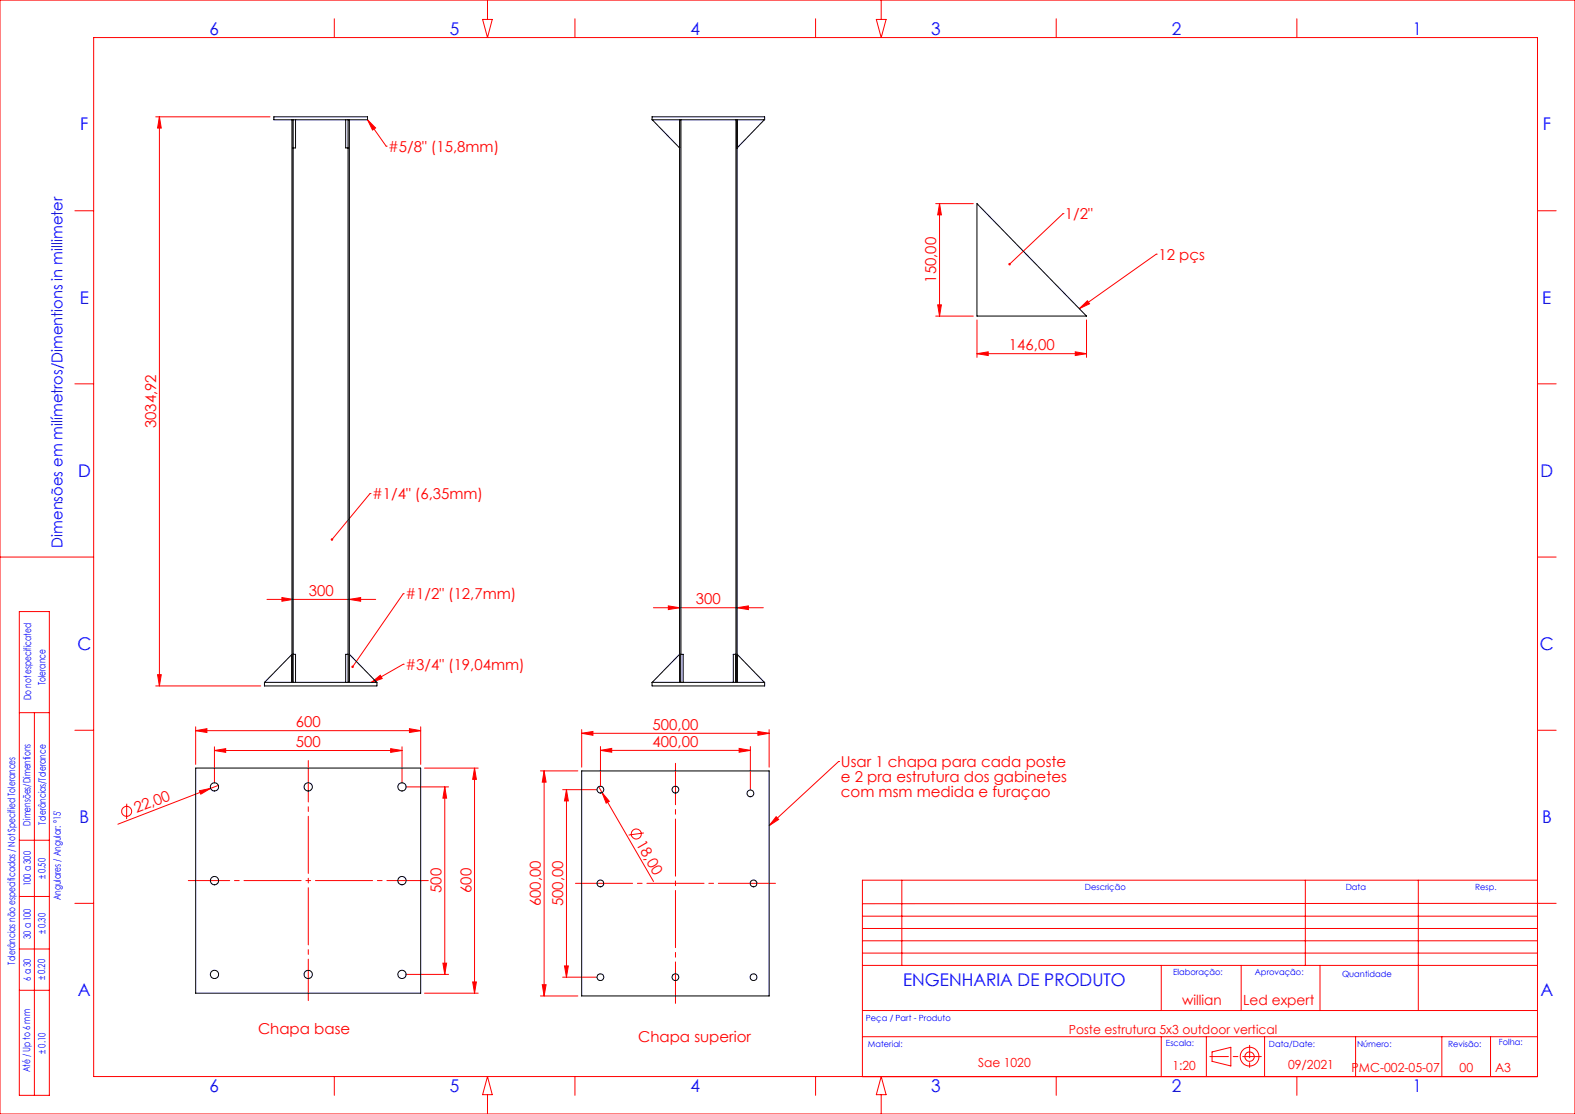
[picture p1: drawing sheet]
<svg xmlns="http://www.w3.org/2000/svg" width="420mm" height="297mm" viewBox="0 0 420 297" stroke-linecap="round" stroke-linejoin="round" font-family="sans-serif">
<g fill="none" stroke="#f00" stroke-width=".27">
<path d="M0 0h420v297h-420zM25 10h385v277h-385zM89.1 5v5M128.7 5.2h2.6l-1.3 4.8zM130 0v5.2M153.3 5v5M217.5 5v5M233.7 5.2h2.6l-1.3 4.8zM235 0v5.2M281.7 5v5M345.8 5v5M41.5 31.1h30.5"/>
<path d="M42.5 31.1l.5 3h-1zM42.5 31.1v151.8M98 31.9l2.2 2.2-.9 .6zM98 31.9l5 7.1M103 39h.1M20 56.2h5M249.5 54.3h10M250.5 54.3l.5 3h-1zM250.5 54.3v30M283.5 57h.1M283.5 57l-14.3 13.4M410 56.2h5"/>
<path d="M308.3 67.8h.1M308.3 67.8l-20.5 14.5M249.5 84.3h10M250 81.3h1l-.5 3zM260.5 94.3l3-.5v1zM260.5 85.3v10M260.5 94.3h29.2M286.7 93.8l3 .5-3 .5zM287.8 82.3l2.2-2.1 .5 .8zM289.7 85.3v10M20 102.3h5M410 102.3h5"/>
<path d="M98.7 131.6h.1M98.7 131.6l-10.2 12.3M0 148.5h25M71.2 159.8h29M75.2 159.3l3 .5-3 .5zM93.2 159.8l3-.5v1zM107.5 158.3h.1M107.5 158.3l-13.5 19.5M410 148.5h5M5.2 163.1h8v128.9h-8zM42 179.9h1l-.5 3zM107.5 177.1h.1"/>
<path d="M107.5 177.1l-8.4 4.8M174.2 162h29.4M178.2 161.5l3 .5-3 .5zM196.6 162l3-.5v1zM5.2 190h8M9.2 190v102M20 194.7h5M41.5 182.9h28M52.2 194.8l3-.5v1zM52.2 193.8v10M52.2 194.8h60M57.2 199.1v9.7"/>
<path d="M99.1 181.9l2.3-1.9 .5 .9zM104.2 199.6l3 .5-3 .5zM107.2 199.1v9.7M109.2 194.3l3 .5-3 .5zM112.2 193.8v10M155.1 195.5l3-.5v1zM155.1 194.5v10M155.1 195.5h50M160.1 199v10.5M197.1 199.5l3 .6-3 .5zM200.1 199v11.5M202.1 195l3 .5-3 .5z"/>
<path d="M205.1 194.5v10M410 194.7h5M33.8 214.3v4.1M53.2 210.8l3-.6-2.6 1.5zM56.2 210.2l-24.8 9.5M57.2 200.1l3-.5v1zM57.2 200.1h50M58.2 209.4l-2 .8M108.2 209.8h11.4M113.2 204.8h14.3M118.6 209.8l.5 3h-1zM118.6 209.8v50"/>
<path d="M126.5 204.8v60M126.5 204.8l.5 3h-1zM144.1 205.5h10M145.1 205.5l.5 3h-1zM145.1 205.5v60M150 210.5h9.1M151.1 210.5l.5 3h-1.1zM151.1 210.5v50M159.7 209.8l.8 1.5M160.1 200.1l3-.6v1.1zM160.1 200.1h40M160.5 211.3l2 2.3-.9 .5z"/>
<path d="M160.5 211.3l13.8 23.7M207 217.7l.6 .8-2.5 1.6zM223.6 203h.1M223.6 203l-18.5 17.1M5.2 239h8M5.2 224h8M171.7 222.1l-4.1 .5M240.5 234.7v22.7M348.1 234.7v22.7M378.2 234.7v34.7M410 234.7h-180v52.3M5.2 253h8"/>
<path d="M20 240.8h5M108.2 259.8h11.4M118.1 256.8h1l-.5 3zM150.5 257.5h1.1l-.5 3zM230 254.1h180M230 250.8h180M230 247.5h180M230 257.4h180M230 244.3h180M309.7 257.4v12M331 257.4v12M352 257.4v12"/>
<path d="M415 240.8l-185 .1M5.2 264h8M113.2 264.8h14.3M126 261.8h1l-.5 3zM144.1 265.5h10M144.6 262.5h1l-.5 3zM150 260.5h9.1M230 269.4h180M230 276.4h180M309.7 276.4v10.6M321.7 276.4v10.6M337.2 276.4v10.6"/>
<path d="M361.5 276.4v10.6M384.5 276.4v10.6M397.5 276.4v10.6M89.1 287v5M130 287l1.3 4.8h-2.6zM130 291.8v5.2M153.3 287v5M217.5 287v5M235 287l1.3 4.8h-2.6zM235 291.8v5.2M281.7 287v5M323.2 280.5l5-1.3v5l-5-1.2z"/>
<path d="M345.8 287v5"/>
<circle cx="33.8" cy="216.3" r="1.34"/>
<circle cx="169.7" cy="222.4" r="1.33"/>
<circle cx="333.2" cy="281.7" r="2.5"/>
<circle cx="333.2" cy="281.7" r="1.26"/>
</g>
<path d="M322.6 281.7h13.8" fill="none" stroke="#f00" stroke-width=".27" stroke-dasharray="6.3 1.3 1.3 1.3" stroke-dashoffset="1.4"/>
<path d="M333.2 278.7v6" fill="none" stroke="#f00" stroke-width=".27" stroke-dasharray="6.3 1.3 1.3 1.3" stroke-dashoffset="3"/>
<path d="M50.2 234.8h64M82.2 266.8v-64M180.1 267.5v-64" fill="none" stroke="#f00" stroke-width=".27" stroke-dasharray="15.2 1.3 1.3 1.3" stroke-dashoffset="4.2"/>
<path d="M153.1 235.5h54" fill="none" stroke="#f00" stroke-width=".27" stroke-dasharray="15.2 1.3 1.3 1.3" stroke-dashoffset="-.3"/>
<g fill="#f00">
<path d="M53.2 210.8l3-.6-2.6 1.5z"/>
<path d="M160.5 211.3l2 2.3-.9 .5z"/>
<path d="M88.3 143.6v.5l.2-.2-.2 .2a.34 .34 0 0 0 .5 0 .34 .34 0 0 0 0-.5 .34 .34 0 0 0-.5 0zM99.1 181.9l2.3-1.9 .5 .9zM93.8 177.5v.5l.2-.2-.2 .2a.33 .33 0 0 0 .5-.2 .33 .33 0 0 0-.5-.3zM98 31.9l2.2 2.2-.9 .6zM207 217.7l.6 .8-2.5 1.6zM269 70.2l-.1 .4 .3-.2-.2 .3a.33 .33 0 0 0 .5 0 .33 .33 0 0 0 0-.5 .33 .33 0 0 0-.5 0zM287.8 82.3l2.2-2.1 .5 .8z"/>
<path d="M178.2 161.5l3 .5-3 .5zM196.6 162l3-.5v1zM57.2 200.1l3-.5v1zM104.2 199.6l3 .5-3 .5zM160.1 200.1l3-.6v1.1zM197.1 199.5l3 .6-3 .5zM260.5 94.3l3-.5v1zM286.7 93.8l3 .5-3 .5z"/>
<path d="M75.2 159.3l3 .5-3 .5zM93.2 159.8l3-.5v1z"/>
<path d="M109.2 194.3l3 .5-3 .5zM52.2 194.8l3-.5v1zM202.1 195l3 .5-3 .5zM155.1 195.5l3-.5v1z"/>
<path d="M126 261.8h1l-.5 3zM126.5 204.8l.5 3h-1z"/>
<path d="M42.5 31.1l.5 3h-1zM42 179.9h1l-.5 3zM118.6 209.8l.5 3h-1zM118.1 256.8h1l-.5 3zM145.1 205.5l.5 3h-1zM144.6 262.5h1l-.5 3zM151.1 210.5l.5 3h-1.1zM150.5 257.5h1.1l-.5 3zM250.5 54.3l.5 3h-1zM250 81.3h1l-.5 3z"/>
</g>
<g fill="none" stroke="#000" stroke-width=".27">
<path d="M73 31.1h25v.8h-25zM77.9 31.9v150M78.2 31.9v150M78.8 31.9v7.5h-.6M92.2 31.9v7.5h.6M92.8 31.9v150M93.2 31.9v150M173.9 31.1h30v.8h-30zM173.9 31.9l7.3 7.5M181.2 31.9v150M181.6 31.9v142.5M196.3 31.9v150"/>
<path d="M196.6 31.9v150M203.8 31.9l-7.2 7.5M260.5 54.3l29.2 30h-29.2zM77.9 174.4l-7.3 7.5M78.2 174.4h.6v7.5M92.8 174.4h-.6v7.5M93.2 174.4l7.3 7.5M181.2 174.4l-7.3 7.5M196.6 174.4l7.2 7.5M70.5 181.9h30v1h-30zM173.9 181.9h30v1h-30zM181.5 181.9v-7.5h.7v7.5"/>
<path d="M195.5 181.9v-7.5h.7v7.5M52.2 204.8h60v60h-60zM155.1 205.5h50v60h-50z"/>
<circle cx="57.2" cy="209.8" r="1.1"/>
<circle cx="82.2" cy="209.8" r="1.1"/>
<circle cx="107.2" cy="209.8" r="1.1"/>
<circle cx="160.1" cy="210.5" r=".9"/>
<circle cx="180.1" cy="210.5" r=".9"/>
<circle cx="200.1" cy="211.5" r=".89"/>
<circle cx="57.2" cy="234.8" r="1.11"/>
<circle cx="107.2" cy="234.8" r="1.11"/>
<circle cx="160.1" cy="235.5" r=".9"/>
<circle cx="201" cy="235.5" r=".9"/>
<circle cx="57.2" cy="259.8" r="1.1"/>
<circle cx="82.2" cy="259.8" r="1.1"/>
<circle cx="107.2" cy="259.8" r="1.1"/>
<circle cx="160.1" cy="260.5" r=".9"/>
<circle cx="180.1" cy="260.5" r=".89"/>
<circle cx="200.9" cy="260.5" r=".89"/>
</g>
<g font-size="4.7" fill="#00f">
<text x="55.8" y="9.2">6</text>
<text x="120" y="9.2">5</text>
<text x="184.1" y="9.2">4</text>
<text x="248.3" y="9.2">3</text>
<text x="312.5" y="9.2">2</text>
<text x="376.7" y="9.2">1</text>
<text x="21.4" y="34.8">F</text>
<text x="411.4" y="34.8">F</text>
<text x="21.3" y="81">E</text>
<text x="411.3" y="81">E</text>
<text x="20.8" y="127.1">D</text>
<text x="410.8" y="127.1">D</text>
<text x="20.6" y="173.3">C</text>
<text x="410.6" y="173.3">C</text>
<text x="21.2" y="219.5">B</text>
<text x="411.2" y="219.5">B</text>
<text x="240.8" y="262.8">ENGENHARIA DE PRODUTO</text>
<text x="20.8" y="265.6">A</text>
<text x="410.8" y="265.6">A</text>
<text x="55.8" y="291.2">6</text>
<text x="120" y="291.2">5</text>
<text x="184.1" y="291.2">4</text>
<text x="248.3" y="291.2">3</text>
<text x="312.5" y="291.2">2</text>
<text x="376.7" y="291.2">1</text>
</g>
<g font-size="4" fill="#f00">
<text x="103.5" y="40.5">#5/8&quot; (15,8mm)</text>
<text x="284" y="58.5">1/2&quot;</text>
<text x="308.9" y="69.3">12 pçs</text>
<text x="249.7" y="75.4" transform="rotate(-90 249.7 75.4)">150,00</text>
<text x="269.1" y="93.4">146,00</text>
<text x="41.7" y="114.2" transform="rotate(-90 41.7 114.2)">3034,92</text>
<text x="99.2" y="133.1">#1/4&quot; (6,35mm)</text>
<text x="82.4" y="158.9">300</text>
<text x="108.1" y="159.8">#1/2&quot; (12,7mm)</text>
<text x="185.6" y="161.2">300</text>
<text x="108.1" y="178.6">#3/4&quot; (19,04mm)</text>
<text x="78.9" y="193.9">600</text>
<text x="174" y="194.6">500,00</text>
<text x="78.9" y="199.2">500</text>
<text x="174" y="199.2">400,00</text>
<text x="224.2" y="204.5">Usar 1 chapa para cada poste</text>
<text x="224.2" y="208.5">e 2 pra estrutura dos gabinetes</text>
<text x="224.2" y="212.5">com msm medida e furaçao</text>
<text x="36.4" y="216.9" transform="rotate(-21 36.4 216.9)">22,00</text>
<text x="169.5" y="225" transform="rotate(60 169.5 225)">18,00</text>
<text x="117.8" y="238.1" transform="rotate(-90 117.8 238.1)">500</text>
<text x="125.7" y="238.1" transform="rotate(-90 125.7 238.1)">600</text>
<text x="144.3" y="241.6" transform="rotate(-90 144.3 241.6)">600,00</text>
<text x="150.2" y="241.6" transform="rotate(-90 150.2 241.6)">500,00</text>
<text x="68.8" y="275.7">Chapa base</text>
<text x="170.2" y="277.9">Chapa superior</text>
</g>
<text font-size="4" fill="#00f" x="16.7" y="146" transform="rotate(-90 16.7 146)">Dimensões em milímetros/Dimentions in millimeter</text>
<g font-size="3.7" fill="#f00">
<text x="315.2" y="267.9">willian</text>
<text x="331.5" y="267.9">Led expert</text>
</g>
<g font-size="3.3" fill="#f00">
<text x="285.1" y="275.6">Poste estrutura 5x3 outdoor vertical</text>
<text x="260.8" y="284.5">Sae 1020</text>
<text x="312.7" y="285.3">1:20</text>
<text x="343.5" y="285">09/2021</text>
<text x="360.4" y="285.7">PMC-002-05-07</text>
<text x="389.2" y="285.7">00</text>
<text x="398.7" y="285.7">A3</text>
</g>
<g font-size="2.7" fill="#00f">
<text x="12.1" y="182.7" transform="rotate(-90 12.1 182.7)">Tolerance</text>
<text x="8.3" y="186.7" transform="rotate(-90 8.3 186.7)">Do not especificated</text>
<text x="8.1" y="220.1" transform="rotate(-90 8.1 220.1)">Dimensões/Dimentions</text>
<text x="12.2" y="219.9" transform="rotate(-90 12.2 219.9)">Tolerâncias/Tolerance</text>
<text x="8.2" y="236.2" transform="rotate(-90 8.2 236.2)">100 a 300</text>
<text x="12.1" y="234.4" transform="rotate(-90 12.1 234.4)">± 0.50</text>
<text x="16.2" y="240.1" transform="rotate(-90 16.2 240.1)">Angulares / Angular: °15'</text>
<text x="8.2" y="250.4" transform="rotate(-90 8.2 250.4)">30 a 100</text>
<text x="12.1" y="249.1" transform="rotate(-90 12.1 249.1)">± 0.30</text>
<text x="4" y="257.2" transform="rotate(-90 4 257.2)">Tolerâncias não especificadas / Not Specified Tolerances</text>
<text x="8.2" y="261.5" transform="rotate(-90 8.2 261.5)">6 a 30</text>
<text x="12.1" y="261.4" transform="rotate(-90 12.1 261.4)">± 0.20</text>
<text x="12.2" y="281" transform="rotate(-90 12.2 281)">± 0.10</text>
<text x="8" y="285.9" transform="rotate(-90 8 285.9)">Até / Up to 6 mm</text>
</g>
<g font-size="2.3" fill="#00f">
<text x="289.3" y="237.2">Descrição</text>
<text x="358.9" y="237.2">Data</text>
<text x="393.4" y="237.2">Resp.</text>
<text x="312.8" y="260">Elaboração:</text>
<text x="334.6" y="260">Aprovação:</text>
<text x="357.9" y="260.6">Quantidade</text>
<text x="230.9" y="272.2">Peça / Part - Produto</text>
<text x="231.4" y="279.2">Material:</text>
<text x="310.9" y="279">Escala:</text>
<text x="338.4" y="279.2">Data/Date:</text>
<text x="361.9" y="279.2">Número:</text>
<text x="386.2" y="279.1">Revisão:</text>
<text x="399.7" y="278.7">Folha:</text>
</g>
</svg>
